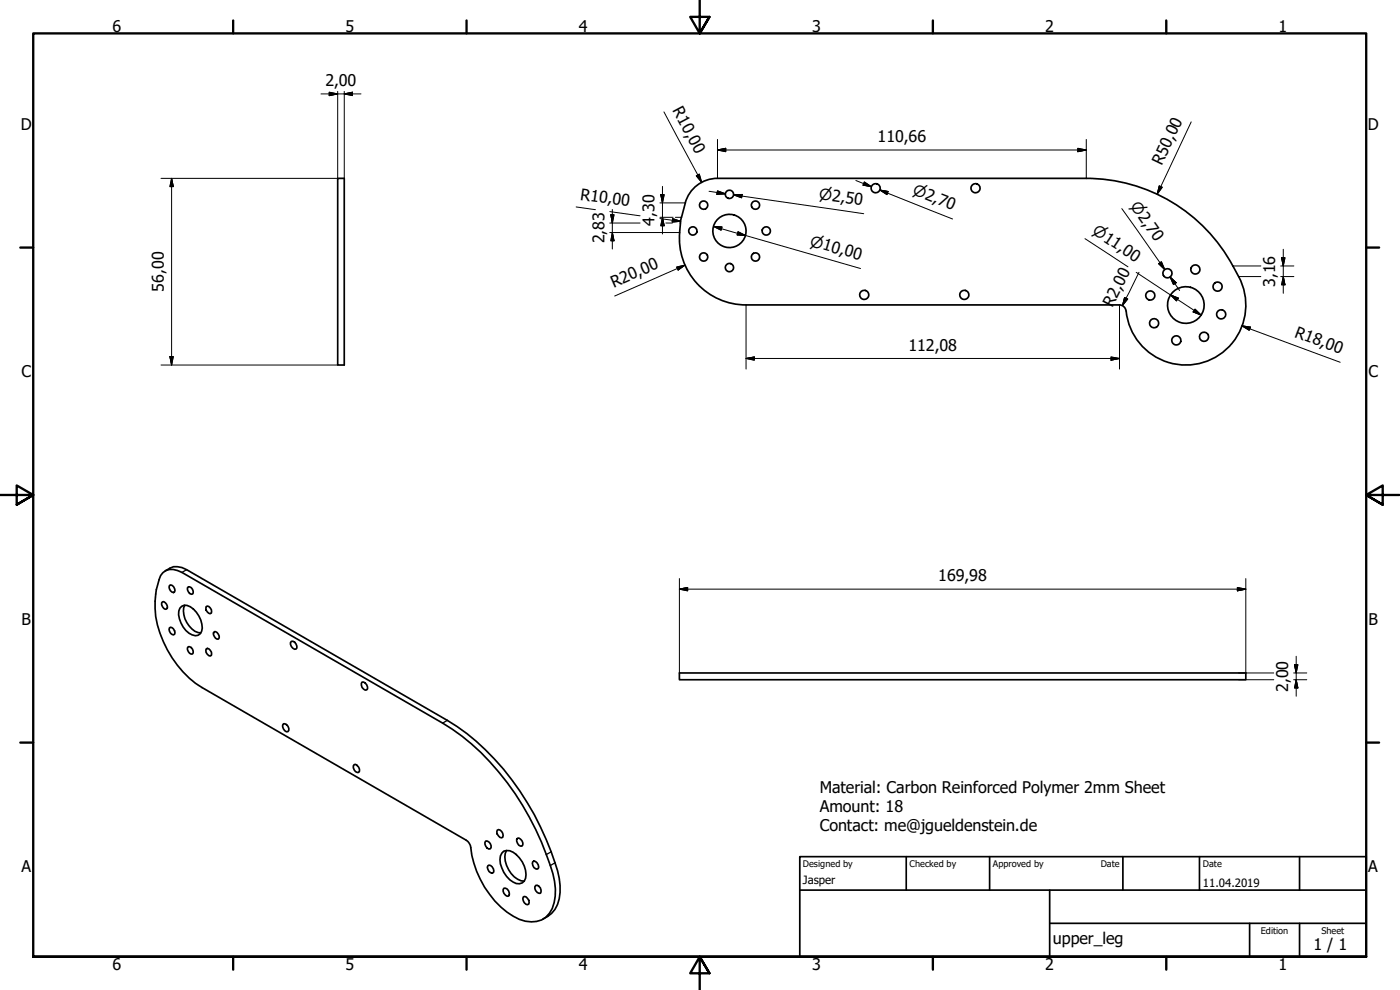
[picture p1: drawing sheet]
<svg xmlns="http://www.w3.org/2000/svg" width="420mm" height="297mm" viewBox="0 0 420 297" stroke-linecap="round" stroke-linejoin="round" font-family="sans-serif">
<!-- layer: Visible (ISO) -->
<g fill="none" stroke="#000" stroke-width=".51">
<path d="M101.3 53.5h2v56h-2zM204 69.8a20 20 0 0 0 19.9 21.7h112.1a2 2 0 0 1 1.9 1.8M205.6 60.9a10 10 0 0 1 9.7-7.4h110.7a50.5 50.5 0 0 1 45.7 29.5 18 18 0 0 1-10.6 25.7 18 18 0 0 1-23.1-15.4M205.7 60.9l-1.4 5.1-.3 3.8M48.9 171.8a4 4 0 0 1 4.4-.6l1.3 .6 78.2 45.2a74.7 74.7 0 0 1 28 31.9 54.7 54.7 0 0 1 5.9 17.8 10.9 10.9 0 0 1-2.9 8.5 8.6 8.6 0 0 1-9.8-.3 28.5 28.5 0 0 1-12.8-21.2l-.8-1.2-.5-.4-79.3-45.8a31.2 31.2 0 0 1-14.1-23.7 23.5 23.5 0 0 1 1.7-9.9zM49.6 171.3a5 5 0 0 1 6.4-.4l78.2 45.2a76.1 76.1 0 0 1 29.7 35.7 50.9 50.9 0 0 1 4.2 13.9 9.3 9.3 0 0 1-5.2 10.1M50.9 175.7l.3-.2a1.6 1.6 0 0 1 1.2 2.1l-.3 .2a1.6 1.6 0 0 1-1.2-2.1zM56.5 176.1a1.46 1.46 0 0 1 1.3 2.1 1.43 1.43 0 0 1-1.3-2.1zM48.8 180.6a1.43 1.43 0 0 1 1.2 2.1 1.43 1.43 0 0 1-1.2-2.1zM50.9 188.4l.3-.2a1.6 1.6 0 0 1 1.2 2.1l-.3 .2a1.6 1.6 0 0 1-1.2-2.1zM54.5 181.9a2.87 2.87 0 0 1 3.5 .8 7.2 7.2 0 0 1 2.5 6.7 1.93 1.93 0 0 1-2.8 1.1 7.4 7.4 0 0 1-4-7.1l.3-.9zM55.4 181.6a6.7 6.7 0 0 0 4 8.2l.9 .1"/>
<path d="M56.5 194a1.46 1.46 0 0 1 1.3 2.2 1.43 1.43 0 0 1-1.3-2.2zM61.8 194.7l.4-.2a1.71 1.71 0 0 1 1.2 2.1l-.3 .2a1.71 1.71 0 0 1-1.3-2.1zM61.8 182l.4-.2a1.71 1.71 0 0 1 1.2 2.1l-.3 .2a1.71 1.71 0 0 1-1.3-2.1zM64.3 189.5a1.5 1.5 0 0 1 1.2 2.3 1.5 1.5 0 0 1-1.2-2.3zM87.4 192.5a1.53 1.53 0 0 1 1.4 2.2 1.53 1.53 0 0 1-1.4-2.2zM85.1 217.2a1.56 1.56 0 0 1 1.3 2.3 1.56 1.56 0 0 1-1.3-2.3zM108.6 204.6a1.59 1.59 0 0 1 1.4 2.4 1.56 1.56 0 0 1-1.4-2.4zM203.9 201.9h170v2h-170zM106.3 229.4a1.56 1.56 0 0 1 1.3 2.4 1.56 1.56 0 0 1-1.3-2.4zM145.8 252.3a1.56 1.56 0 0 1 1.3 2.4 1.56 1.56 0 0 1-1.3-2.4zM146.4 259.8l.3-.2a1.71 1.71 0 0 1 1.4 2.2l-.4 .2a1.64 1.64 0 0 1-1.3-2.2zM149.2 249.1l.4-.2a1.74 1.74 0 0 1 1.3 2.3l-.3 .2a1.82 1.82 0 0 1-1.4-2.3z"/>
<path d="M151.2 255.4a3.5 3.5 0 0 1 3.7 1 8 8 0 0 1 2.8 7.1 2.28 2.28 0 0 1-3.7 1.2 8.2 8.2 0 0 1-3.8-7.9zM152 255.2a6.6 6.6 0 0 0 1.4 6.9 5.4 5.4 0 0 0 4 2.3M155.3 251.5a1.56 1.56 0 0 1 1.4 2.4 1.59 1.59 0 0 1-1.4-2.4zM159.9 258.6l.3-.2a1.71 1.71 0 0 1 1.3 2.2l-.3 .2a1.64 1.64 0 0 1-1.3-2.2zM151.3 266.5a1.59 1.59 0 0 1 1.4 2.3 1.56 1.56 0 0 1-1.4-2.3zM157 269.2l.4-.2a1.82 1.82 0 0 1 1.3 2.3l-.4 .1a1.74 1.74 0 0 1-1.3-2.2zM160.8 265.7a1.56 1.56 0 0 1 1.4 2.3 1.56 1.56 0 0 1-1.4-2.3z"/>
<circle cx="218.9" cy="58.3" r="1.24"/>
<circle cx="262.8" cy="56.5" r="1.37"/>
<circle cx="292.8" cy="56.5" r="1.37"/>
<circle cx="207.9" cy="69.3" r="1.24"/>
<circle cx="211.2" cy="77.1" r="1.24"/>
<circle cx="211.2" cy="61.5" r="1.24"/>
<circle cx="218.9" cy="69.3" r="5"/>
<circle cx="226.7" cy="77.1" r="1.24"/>
<circle cx="226.7" cy="61.5" r="1.24"/>
<circle cx="230" cy="69.3" r="1.24"/>
<circle cx="218.9" cy="80.3" r="1.24"/>
<circle cx="259.4" cy="88.5" r="1.37"/>
<circle cx="289.4" cy="88.5" r="1.37"/>
<circle cx="345.2" cy="88.7" r="1.37"/>
<circle cx="346.4" cy="97" r="1.37"/>
<circle cx="350.4" cy="82" r="1.37"/>
<circle cx="355.9" cy="91.5" r="5.5"/>
<circle cx="358.7" cy="80.9" r="1.37"/>
<circle cx="365.4" cy="86" r="1.37"/>
<circle cx="366.5" cy="94.3" r="1.37"/>
<circle cx="353" cy="102.1" r="1.37"/>
<circle cx="361.3" cy="101" r="1.37"/>
</g>
<!-- layer: Visible Narrow (ISO) -->
<path d="M56 170.9l-1.4 .9M134.2 216.1l-1.4 .9M165.4 255.6l-1.4 .8M166.6 258.9l-1.4 .8" fill="none" stroke="#000" stroke-width=".38"/>
<!-- layer: Border (ISO) -->
<g fill="none" stroke="#000" stroke-width=".7">
<path d="M70 6.1v3.9M140 6.1v3.9M210 0v10l-2.9-4.9h5.8l-2.9 4.9 2.9-4.9M280 6.1v3.9M350 6.1v3.9M6.1 74.3h3.9M410 74.3h3.9M0 148.5h10l-5-2.8v5.7l5-2.9-5 2.9M420 148.5h-10l5-2.8v5.7l-5-2.9 5 2.9M6.1 222.8h3.9M410 222.8h3.9M10 287.1v-277.1h400v277.1h-400h400"/>
<path d="M70 287.1v3.8M140 287.1v3.8M212.9 292l-2.9-4.9 2.9 4.9h-5.8l2.9-4.9v9.9M280 287.1v3.8M350 287.1v3.8"/>
</g>
<!-- layer: Title (ISO) -->
<path d="M240 257h170v30.1h-170zM272 257v10.1M297 257v10.1M337 257v10.1M360 257v10.1M390 257v10.1M240 267.1h170M315 277h95M315 267.1v20M375 277v10.1M390 277v10.1" fill="none" stroke="#000" stroke-width=".51"/>
<!-- layer: Dimension (ISO) -->
<g fill="none" stroke="#000" stroke-width=".3">
<path d="M96.3 28.2h12M98.8 27.7l2.5 .5-2.5 .5zM101.3 27.4v26.1h-53M103.3 28.2l2.5-.5v1zM103.3 27.4v26.1M199.3 33.6l11.3 21.1M357.5 36.6l-10.2 21.7M51.5 53.5l.5 2.5h-1zM51.5 53.5v56M198.3 58.4h1l-.5 2.5zM198.8 55.9v14.3M209 52.8l.9-.6 .7 2.5z"/>
<path d="M212.8 57.4l4.9 .8M215.3 57.3l2.4 .9-2.6 .1zM215.3 45l2.5-.5v1zM215.3 45h110.7M215.3 41.8v11.7M220.2 58.5l2.6-.2-.2 1.1zM222.6 58.9l-2.4-.4 39 5.6M256.9 54.2l4.6 1.8M259.4 54.6l2.1 1.4-2.5-.5zM264 57l2.5 .5-.3 .9zM266.4 57.9l-2.4-.9 21.9 8.7M323.5 44.5l2.5 .5-2.5 .5z"/>
<path d="M326 41.8v11.7M347.9 55.8l.9 .4-1.5 2.1zM172.9 62.1l5.8 .8M183 63.5l9.1 1.3M183 69.8h21M183 66.9h9.1M183.3 64.4h1l-.5 2.5zM183.8 69.8l.5 2.4h-1zM183.8 62.9v11.8M198.1 60.9h7.6M198.1 65.2h3.9M198.1 65.6l6.2 .8"/>
<path d="M198.8 65.2l.5 2.5h-1zM199.8 66.9h2M201.9 65.6l2.4 .8-2.6 .2zM202.7 65.2h1.8M204.1 66.9h.1M205.5 79.6l-21 9.2M214.1 67.9l2.6 .2-.3 1zM214.1 67.9l44.2 12.7M221.5 69.5l2.3 1.2-2.6-.2zM325.6 71.6l12.9 8.5M336.7 62.6l12.9 18.3-1.4-2M347.7 79.1l.9-.6 1 2.4z"/>
<path d="M370 79.8h8.4M384.4 79.8h3.9M384.6 77.3h1l-.5 2.5zM385.1 74.8v13.2M203.1 80.1l2.4-.5-2 1.4zM223.9 91.5v19.2M336 91.8v18.9M337.5 89.3l1 .4-1.6 2zM341 81.7l19.5 12.8M341.8 81.7l-4.9 10M351.2 83.1l1.8 1.7-.8 .6zM351.2 83.1l2.8 4.1"/>
<path d="M351.3 88.5l2.3 1-.5 .8zM358.6 92.8l1.9 1.7-2.4-.9zM371.7 83h6.7M372.7 97.8l2.6 .4-.4 .9zM372.7 97.8l29.5 10.9M384.4 83h3.9M385.1 83l.5 2.5h-1zM48.3 109.5h53M51 107h1l-.5 2.5zM223.9 107.6l2.5-.5v1zM223.9 107.6h112.1M333.4 107.1l2.6 .5-2.6 .5z"/>
<path d="M203.9 176.8l2.5-.5v1zM203.9 176.8h170M203.9 173.6v28.3M371.3 176.3l2.6 .5-2.6 .5zM373.9 173.6v28.3M388.5 199.4h1l-.5 2.5zM389 196.9v12M371.7 203.9h10.6M371.7 201.9h10.6M388.2 203.9h4M388.2 201.9h4M389 203.9l.5 2.5h-1z"/>
</g>
<g fill="#000" stroke="#000" stroke-width=".3">
<path d="M98.8 28.7l2.5-.5zM98.8 27.7l2.5 .5-2.5 .5zM103.3 28.2l2.5-.5zM103.3 28.2l2.5-.5v1zM51.5 53.5l.5 2.5zM51.5 53.5l.5 2.5h-1zM198.3 58.4l.5 2.5zM198.3 58.4h1l-.5 2.5zM209 52.8l1.6 1.9zM209 52.8l.9-.6 .7 2.5zM215.1 58.3l2.6-.1zM215.3 57.3l2.4 .9-2.6 .1z"/>
<path d="M215.3 45l2.5-.5zM215.3 45l2.5-.5v1zM220.2 58.5l2.6-.2zM220.2 58.5l2.6-.2-.2 1.1zM259 55.5l2.5 .5zM259.4 54.6l2.1 1.4-2.5-.5zM264 57l2.5 .5zM264 57l2.5 .5-.3 .9zM323.5 45.5l2.5-.5zM323.5 44.5l2.5 .5-2.5 .5zM347.9 55.8l-.6 2.5zM347.9 55.8l.9 .4-1.5 2.1z"/>
<path d="M183.3 64.4l.5 2.5zM183.3 64.4h1l-.5 2.5zM183.8 69.8l.5 2.4zM183.8 69.8l.5 2.4h-1zM198.8 65.2l.5 2.5zM198.8 65.2l.5 2.5h-1zM201.7 66.6l2.6-.2zM201.9 65.6l2.4 .8-2.6 .2zM214.1 67.9l2.6 .2zM214.1 67.9l2.6 .2-.3 1zM221.2 70.5l2.6 .2zM221.5 69.5l2.3 1.2-2.6-.2z"/>
<path d="M347.7 79.1l1.9 1.8zM347.7 79.1l.9-.6 1 2.4zM384.6 77.3l.5 2.5zM384.6 77.3h1l-.5 2.5zM203.5 81l2-1.4zM203.1 80.1l2.4-.5-2 1.4zM337.5 89.3l-.6 2.4zM337.5 89.3l1 .4-1.6 2zM351.2 83.1l1.8 1.7zM351.2 83.1l1.8 1.7-.8 .6zM351.3 88.5l2.3 1zM351.3 88.5l2.3 1-.5 .8z"/>
<path d="M358.1 93.6l2.4 .9zM358.6 92.8l1.9 1.7-2.4-.9zM372.7 97.8l2.6 .4zM372.7 97.8l2.6 .4-.4 .9zM385.1 83l.5 2.5zM385.1 83l.5 2.5h-1zM51 107l.5 2.5zM51 107h1l-.5 2.5zM223.9 107.6l2.5-.5zM223.9 107.6l2.5-.5v1zM333.4 108.1l2.6-.5zM333.4 107.1l2.6 .5-2.6 .5z"/>
<path d="M203.9 176.8l2.5-.5zM203.9 176.8l2.5-.5v1zM371.3 177.3l2.6-.5zM371.3 176.3l2.6 .5-2.6 .5zM388.5 199.4l.5 2.5zM388.5 199.4h1l-.5 2.5zM389 203.9l.5 2.5zM389 203.9l.5 2.5h-1z"/>
</g>
<g font-size="4.8">
<text x="33.7" y="9.6">6</text>
<text x="103.7" y="9.6">5</text>
<text x="173.7" y="9.6">4</text>
<text x="243.7" y="9.6">3</text>
<text x="313.7" y="9.6">2</text>
<text x="383.7" y="9.6">1</text>
<text x="97.7" y="25.8">2,00</text>
<text x="201.7" y="33.1" transform="rotate(62 201.7 33.1)">R10,00</text>
<text x="6.2" y="38.9">D</text>
<text x="410.5" y="38.9">D</text>
<text x="263.3" y="42.6">110,66</text>
<text x="348.7" y="49.7" transform="rotate(-65 348.7 49.7)">R50,00</text>
<text x="174" y="59.9" transform="rotate(8 174 59.9)">R10,00</text>
<text x="196.5" y="67.7" transform="rotate(-90 196.5 67.7)">4,30</text>
<text x="181.4" y="73" transform="rotate(-90 181.4 73)">2,83</text>
<text x="49.1" y="87.5" transform="rotate(-90 49.1 87.5)">56,00</text>
<text x="184.2" y="86.3" transform="rotate(-24 184.2 86.3)">R20,00</text>
<text x="382.7" y="86.1" transform="rotate(-90 382.7 86.1)">3,16</text>
<text x="333.9" y="92.4" transform="rotate(-63 333.9 92.4)">R2,00</text>
<text x="388.3" y="101" transform="rotate(20 388.3 101)">R18,00</text>
<text x="272.6" y="105.2">112,08</text>
<text x="6.4" y="113.1">C</text>
<text x="410.7" y="113.1">C</text>
<text x="281.6" y="174.4">169,98</text>
<text x="6.4" y="187.4">B</text>
<text x="410.7" y="187.4">B</text>
<text x="386.6" y="207.6" transform="rotate(-90 386.6 207.6)">2,00</text>
<text x="246.1" y="237.9">Material: Carbon Reinforced Polymer 2mm Sheet</text>
<text x="246.1" y="243.6">Amount: 18</text>
<text x="246.1" y="249.4">Contact: me@jgueldenstein.de</text>
<text x="6.4" y="261.7">A</text>
<text x="410.7" y="261.7">A</text>
<text x="316" y="283.4">upper_leg</text>
<text x="394.2" y="285">1 / 1</text>
<text x="33.7" y="290.9">6</text>
<text x="103.7" y="290.9">5</text>
<text x="173.7" y="290.9">4</text>
<text x="243.7" y="290.9">3</text>
<text x="313.7" y="290.9">2</text>
<text x="383.7" y="290.9">1</text>
</g>
<g font-size="4.6">
<text x="245.7" y="59.7" transform="rotate(8 245.7 59.7)">⌀2,50</text>
<text x="273.7" y="58.3" transform="rotate(22 273.7 58.3)">⌀2,70</text>
<text x="339.1" y="61.8" transform="rotate(55 339.1 61.8)">⌀2,70</text>
<text x="327.6" y="70" transform="rotate(33 327.6 70)">⌀11,00</text>
<text x="242.9" y="73.7" transform="rotate(16 242.9 73.7)">⌀10,00</text>
</g>
<g font-size="3.4">
<text x="241" y="265.4">Jasper</text>
<text x="361" y="266">11.04.2019</text>
</g>
<g font-size="2.7">
<text x="241" y="260.1">Designed by</text>
<text x="273" y="260.1">Checked by</text>
<text x="298" y="260.1">Approved by</text>
<text x="330.3" y="260">Date</text>
<text x="361" y="260">Date</text>
<text x="378.4" y="280.1">Edition</text>
<text x="396.6" y="280.1">Sheet</text>
</g>
</svg>
